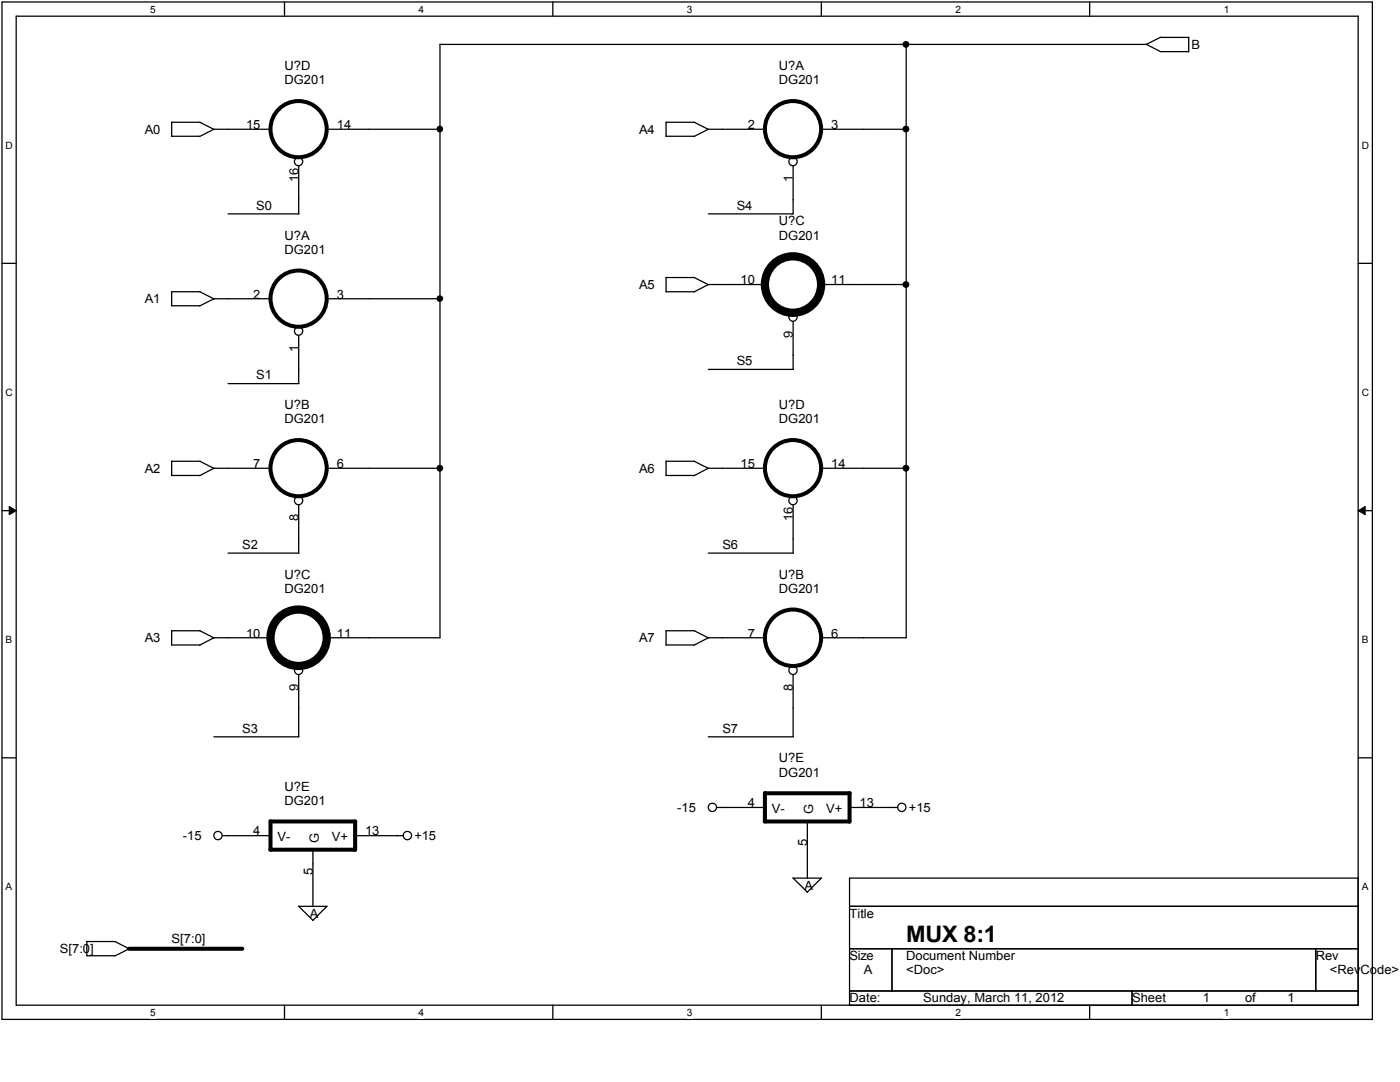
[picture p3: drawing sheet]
<svg xmlns="http://www.w3.org/2000/svg" width="279mm" height="216mm" viewBox="0 0 279 216" stroke-linecap="round" stroke-linejoin="round" font-family="sans-serif">
<path d="M.4 .4h273.5v203h-273.5zM3.2 3.2h267.9v197.4h-267.9z" fill="none" stroke="#000" stroke-width=".25"/>
<g fill="#fff">
<path d="M30 .7h1.1v2.3h-1.1z"/>
<path d="M30 200.9h1.1v2.3h-1.1z"/>
</g>
<path d="M56.8 .4v2.8M56.8 200.6v2.8" fill="none" stroke="#000" stroke-width=".25"/>
<g fill="#fff">
<path d="M83.5 .7h1.1v2.3h-1.1z"/>
<path d="M83.5 200.9h1.1v2.3h-1.1z"/>
</g>
<path d="M110.3 .4v2.8M110.3 200.6v2.8" fill="none" stroke="#000" stroke-width=".25"/>
<g fill="#fff">
<path d="M137.1 .7h1.1v2.3h-1.1z"/>
<path d="M137.1 200.9h1.1v2.3h-1.1z"/>
</g>
<path d="M163.9 .4v2.8M163.9 200.6v2.8" fill="none" stroke="#000" stroke-width=".25"/>
<g fill="#fff">
<path d="M190.7 .7h1.1v2.3h-1.1z"/>
<path d="M190.7 200.9h1.1v2.3h-1.1z"/>
</g>
<path d="M217.5 .4v2.8M217.5 200.6v2.8" fill="none" stroke="#000" stroke-width=".25"/>
<g fill="#fff">
<path d="M244.2 .7h1.1v2.3h-1.1z"/>
<path d="M244.2 200.9h1.1v2.3h-1.1z"/>
<path d="M1.1 27.9h1.5v2.2h-1.5z"/>
<path d="M271.8 27.9h1.4v2.2h-1.4z"/>
<path d="M1.1 77.2h1.5v2.2h-1.5z"/>
<path d="M271.8 77.2h1.4v2.2h-1.4z"/>
</g>
<path d="M.4 52.5h2.8M271.1 52.5h2.8" fill="none" stroke="#000" stroke-width=".25"/>
<g fill="#fff">
<path d="M1.1 126.5h1.3v2.3h-1.3z"/>
<path d="M271.8 126.5h1.3v2.3h-1.3z"/>
</g>
<path d="M.4 101.9h2.8M271.1 101.9h2.8" fill="none" stroke="#000" stroke-width=".25"/>
<path d="M1.8 101.1l1.4 .8-1.4 .8zM271.1 101.9l1.3-.8v1.6z" fill="#000"/>
<path d="M1.8 101.1l1.4 .8-1.4 .8zM271.1 101.9l1.3-.8v1.6z" fill="none" stroke="#000" stroke-width=".2"/>
<g fill="#fff">
<path d="M1.1 175.9h1.3v2.2h-1.3z"/>
<path d="M271.8 175.9h1.3v2.2h-1.3z"/>
</g>
<g fill="none" stroke="#000" stroke-width=".25">
<path d="M87.8 8.8v118.5h-22.6M87.8 8.9h141M180.8 8.9v118.4h-16.9M228.7 8.8l2.9 1.5M231.6 10.3h5.6M231.6 7.5h5.7M231.6 7.4l-2.8 1.5M237.2 7.5v2.8M34.2 27.2h5.7M34.3 24.4h5.6M34.3 24.4v2.8M39.9 24.4l2.8 1.4"/>
<path d="M54 25.8h-11.4l-2.8 1.4M59.6 33.1v9.6M65.2 25.8h22.6M132.9 27.2h5.7M132.9 24.4h5.7M132.9 24.4v2.8M138.6 24.4l2.8 1.4M141.3 25.8h11.4M141.4 25.8l-2.9 1.4M158.3 33.1v9.6h-16.9M163.9 25.8h17M34.3 58.2v2.8"/>
<path d="M34.3 58.2h5.6M39.9 58.2l2.8 1.5M45.5 42.7h14.2M54 59.6h-11.4l-2.8 1.5M65.2 59.6h22.6M132.9 58.2h5.7M132.9 55.3v2.9M132.9 55.4h5.7M138.6 55.4l2.8 1.4M141.3 56.8h11.4M141.4 56.8l-2.9 1.5M163.9 56.8h17"/>
<path d="M34.2 61h5.7M45.5 76.5h14.2M59.6 66.9v9.6M158.3 64.1v9.6h-16.9M34.3 92v2.9M34.3 92h5.6M39.9 92l2.8 1.5M54 93.4h-11.4l-2.8 1.5h-5.6M65.2 93.4h22.6M132.9 94.9h5.7M132.9 92h5.7M132.9 92v2.9"/>
<path d="M138.6 92l2.8 1.5M141.3 93.4h11.4M141.4 93.4l-2.9 1.5M163.9 93.4h17M45.5 110.4h14.2M59.6 100.8v9.6M158.3 100.8v9.6h-16.9M34.2 128.7h5.7M34.3 125.8v2.9M34.3 125.9h5.6M39.9 125.9l2.8 1.4M54 127.3h-11.4l-2.8 1.4"/>
<path d="M59.6 134.6v12.4M132.9 128.7h5.7M132.9 125.9h5.7M132.9 125.8v2.9M138.6 125.9l2.8 1.4M141.3 127.3h11.4M141.4 127.3l-2.9 1.4M158.3 134.6v12.4h-16.9M.4 151.2h2.8M42.7 147h17M271.1 151.2h2.8M44.4 166.8h9.6"/>
<path d="M62.5 169.5v11.4M70.9 166.8h9.6M143 161.1h9.7M158.2 175.2l2.9 2.8M158.3 175.2h5.7M161.1 163.9v11.4M163.9 175.2l-2.8 2.9M169.5 175.2h101.6v25.4h-101.6zM169.5 161.1h9.7M17.3 190.7h5.7M17.3 187.9h5.7M17.3 187.8v2.9"/>
<path d="M23 187.9l2.8 1.5M25.8 189.3l-2.9 1.5M59.6 180.8l2.9 2.8M59.6 180.8h5.7M65.2 180.8l-2.8 2.9M169.5 180.8h101.6M169.5 189.3h101.6M169.5 197.7h101.6M178 189.3v8.4M225.9 197.7v2.9M262.6 189.3v8.4"/>
<circle cx="180.8" cy="8.9" r=".56"/>
<circle cx="59.6" cy="32.2" r=".83"/>
<circle cx="87.8" cy="25.7" r=".55"/>
<circle cx="158.3" cy="32.2" r=".83"/>
<circle cx="180.8" cy="25.7" r=".56"/>
<circle cx="87.8" cy="59.6" r=".54"/>
<circle cx="180.8" cy="56.8" r=".56"/>
<circle cx="59.6" cy="66.1" r=".83"/>
<circle cx="158.3" cy="63.3" r=".83"/>
<circle cx="59.6" cy="99.9" r=".83"/>
<circle cx="87.8" cy="93.4" r=".55"/>
<circle cx="158.3" cy="99.9" r=".83"/>
<circle cx="180.8" cy="93.4" r=".56"/>
<circle cx="59.6" cy="133.7" r=".83"/>
<circle cx="158.3" cy="133.7" r=".83"/>
<circle cx="43.5" cy="166.7" r=".83"/>
<circle cx="81.3" cy="166.7" r=".83"/>
<circle cx="142.2" cy="161.1" r=".83"/>
<circle cx="180" cy="161.1" r=".83"/>
</g>
<g fill="none" stroke="#000" stroke-width=".8">
<path d="M152.7 158.3h16.9M152.7 158.2v5.7M169.5 158.3v5.7M53.9 169.5h17M54 169.5v-5.6h16.9v5.7M152.6 163.9h16.9M25.8 189.3h22.6"/>
<circle cx="59.6" cy="25.8" r="5.6"/>
<circle cx="158.3" cy="25.8" r="5.6"/>
<circle cx="59.6" cy="59.6" r="5.6"/>
<circle cx="59.6" cy="93.4" r="5.6"/>
<circle cx="158.3" cy="93.4" r="5.6"/>
<circle cx="158.3" cy="127.2" r="5.6"/>
</g>
<g fill="none" stroke="#000" stroke-width="1.7">
<circle cx="158.3" cy="56.8" r="5.6"/>
<circle cx="59.6" cy="127.2" r="5.6"/>
</g>
<g fill="#000">
<circle cx="180.8" cy="8.9" r=".56"/>
<circle cx="87.8" cy="25.7" r=".55"/>
<circle cx="180.8" cy="25.7" r=".56"/>
<circle cx="87.8" cy="59.6" r=".54"/>
<circle cx="180.8" cy="56.8" r=".56"/>
<circle cx="87.8" cy="93.4" r=".55"/>
<circle cx="180.8" cy="93.4" r=".56"/>
</g>
<text font-size="4.5" x="180.8" y="187.9">MUX 8:1</text>
<g font-size="2.5">
<text x="237.8" y="9.8">B</text>
<text x="56.8" y="14">U?D</text>
<text x="56.8" y="16.8">DG201</text>
<text x="155.4" y="14">U?A</text>
<text x="155.4" y="16.8">DG201</text>
<text x="28.9" y="26.7">A0</text>
<text x="49.1" y="25.8">15</text>
<text x="67.2" y="25.8">14</text>
<text x="127.6" y="26.7">A4</text>
<text x="149.2" y="25.8">2</text>
<text x="165.9" y="25.8">3</text>
<text x="51.1" y="41.9">S0</text>
<text x="59.6" y="36.4" transform="rotate(-90 59.6 36.4)">16</text>
<text x="147" y="41.9">S4</text>
<text x="158.2" y="36.4" transform="rotate(-90 158.2 36.4)">1</text>
<text x="56.8" y="47.8">U?A</text>
<text x="155.4" y="45">U?C</text>
<text x="155.4" y="47.8">DG201</text>
<text x="56.8" y="50.6">DG201</text>
<text x="50.6" y="59.6">2</text>
<text x="67.2" y="59.6">3</text>
<text x="127.6" y="57.7">A5</text>
<text x="147.8" y="56.7">10</text>
<text x="165.9" y="56.7">11</text>
<text x="28.9" y="60.5">A1</text>
<text x="59.6" y="70.2" transform="rotate(-90 59.6 70.2)">1</text>
<text x="158.2" y="67.4" transform="rotate(-90 158.2 67.4)">9</text>
<text x="51.1" y="75.7">S1</text>
<text x="147" y="72.9">S5</text>
<text x="56.8" y="81.6">U?B</text>
<text x="155.4" y="81.6">U?D</text>
<text x="56.8" y="84.5">DG201</text>
<text x="155.4" y="84.5">DG201</text>
<text x="28.9" y="94.3">A2</text>
<text x="50.6" y="93.4">7</text>
<text x="67.2" y="93.4">6</text>
<text x="127.6" y="94.3">A6</text>
<text x="147.8" y="93.4">15</text>
<text x="165.9" y="93.4">14</text>
<text x="59.6" y="104" transform="rotate(-90 59.6 104)">8</text>
<text x="158.2" y="104" transform="rotate(-90 158.2 104)">16</text>
<text x="48.4" y="109.6">S2</text>
<text x="144.2" y="109.6">S6</text>
<text x="56.8" y="115.4">U?C</text>
<text x="56.8" y="118.3">DG201</text>
<text x="155.4" y="115.4">U?B</text>
<text x="155.4" y="118.3">DG201</text>
<text x="28.9" y="128.1">A3</text>
<text x="49.1" y="127.2">10</text>
<text x="67.2" y="127.2">11</text>
<text x="127.6" y="128.1">A7</text>
<text x="149.2" y="127.2">7</text>
<text x="165.9" y="127.2">6</text>
<text x="59.6" y="137.9" transform="rotate(-90 59.6 137.9)">9</text>
<text x="158.2" y="137.9" transform="rotate(-90 158.2 137.9)">8</text>
<text x="48.4" y="146.2">S3</text>
<text x="144.2" y="146.2">S7</text>
<text x="155.4" y="152.1">U?E</text>
<text x="155.4" y="154.9">DG201</text>
<text x="56.8" y="157.7">U?E</text>
<text x="56.8" y="160.6">DG201</text>
<text x="135.2" y="162">-15</text>
<text x="149.2" y="161.1">4</text>
<text x="171.5" y="161.1">13</text>
<text x="181.4" y="162">+15</text>
<text x="36.5" y="167.6">-15</text>
<text x="50.6" y="166.7">4</text>
<text x="55.4" y="167.9">V-</text>
<text x="66.2" y="167.9">V+</text>
<text x="72.9" y="166.7">13</text>
<text x="82.7" y="167.6">+15</text>
<text x="154.1" y="162.3">V-</text>
<text x="162.3" y="162.5" transform="rotate(-90 162.3 162.5)">G</text>
<text x="164.9" y="162.3">V+</text>
<text x="63.6" y="168.1" transform="rotate(-90 63.6 168.1)">G</text>
<text x="161.1" y="168.9" transform="rotate(-90 161.1 168.9)">5</text>
<text x="62.4" y="174.5" transform="rotate(-90 62.4 174.5)">5</text>
<text x="160.5" y="177.5">A</text>
<text x="61.9" y="183.1">A</text>
<text x="169.5" y="183.1">Title</text>
<text x="12" y="190.2">S[7:0]</text>
<text x="34.3" y="188.2">S[7:0]</text>
<text x="169.5" y="191.6">Size</text>
<text x="180.8" y="191.6">Document Number</text>
<text x="262.6" y="191.6">Rev</text>
<text x="172.4" y="194.4">A</text>
<text x="180.8" y="194.4">&lt;Doc&gt;</text>
<text x="265.4" y="194.4">&lt;RevCode&gt;</text>
<text x="169.5" y="200">Date:</text>
<text x="184.2" y="200">Sunday, March 11, 2012</text>
<text x="225.9" y="200">Sheet</text>
<text x="240" y="200">1</text>
<text x="248.5" y="200">of</text>
<text x="257" y="200">1</text>
</g>
<g font-size="2">
<text x="30" y="2.6">5</text>
<text x="83.5" y="2.6">4</text>
<text x="137.1" y="2.6">3</text>
<text x="190.7" y="2.6">2</text>
<text x="244.2" y="2.6">1</text>
<text x="1.1" y="29.7">D</text>
<text x="271.8" y="29.7">D</text>
<text x="1.1" y="79">C</text>
<text x="271.8" y="79">C</text>
<text x="1.1" y="128.4">B</text>
<text x="271.8" y="128.4">B</text>
<text x="1.1" y="177.7">A</text>
<text x="271.8" y="177.7">A</text>
<text x="30" y="202.7">5</text>
<text x="83.5" y="202.7">4</text>
<text x="137.1" y="202.7">3</text>
<text x="190.7" y="202.7">2</text>
<text x="244.2" y="202.7">1</text>
</g>
</svg>
